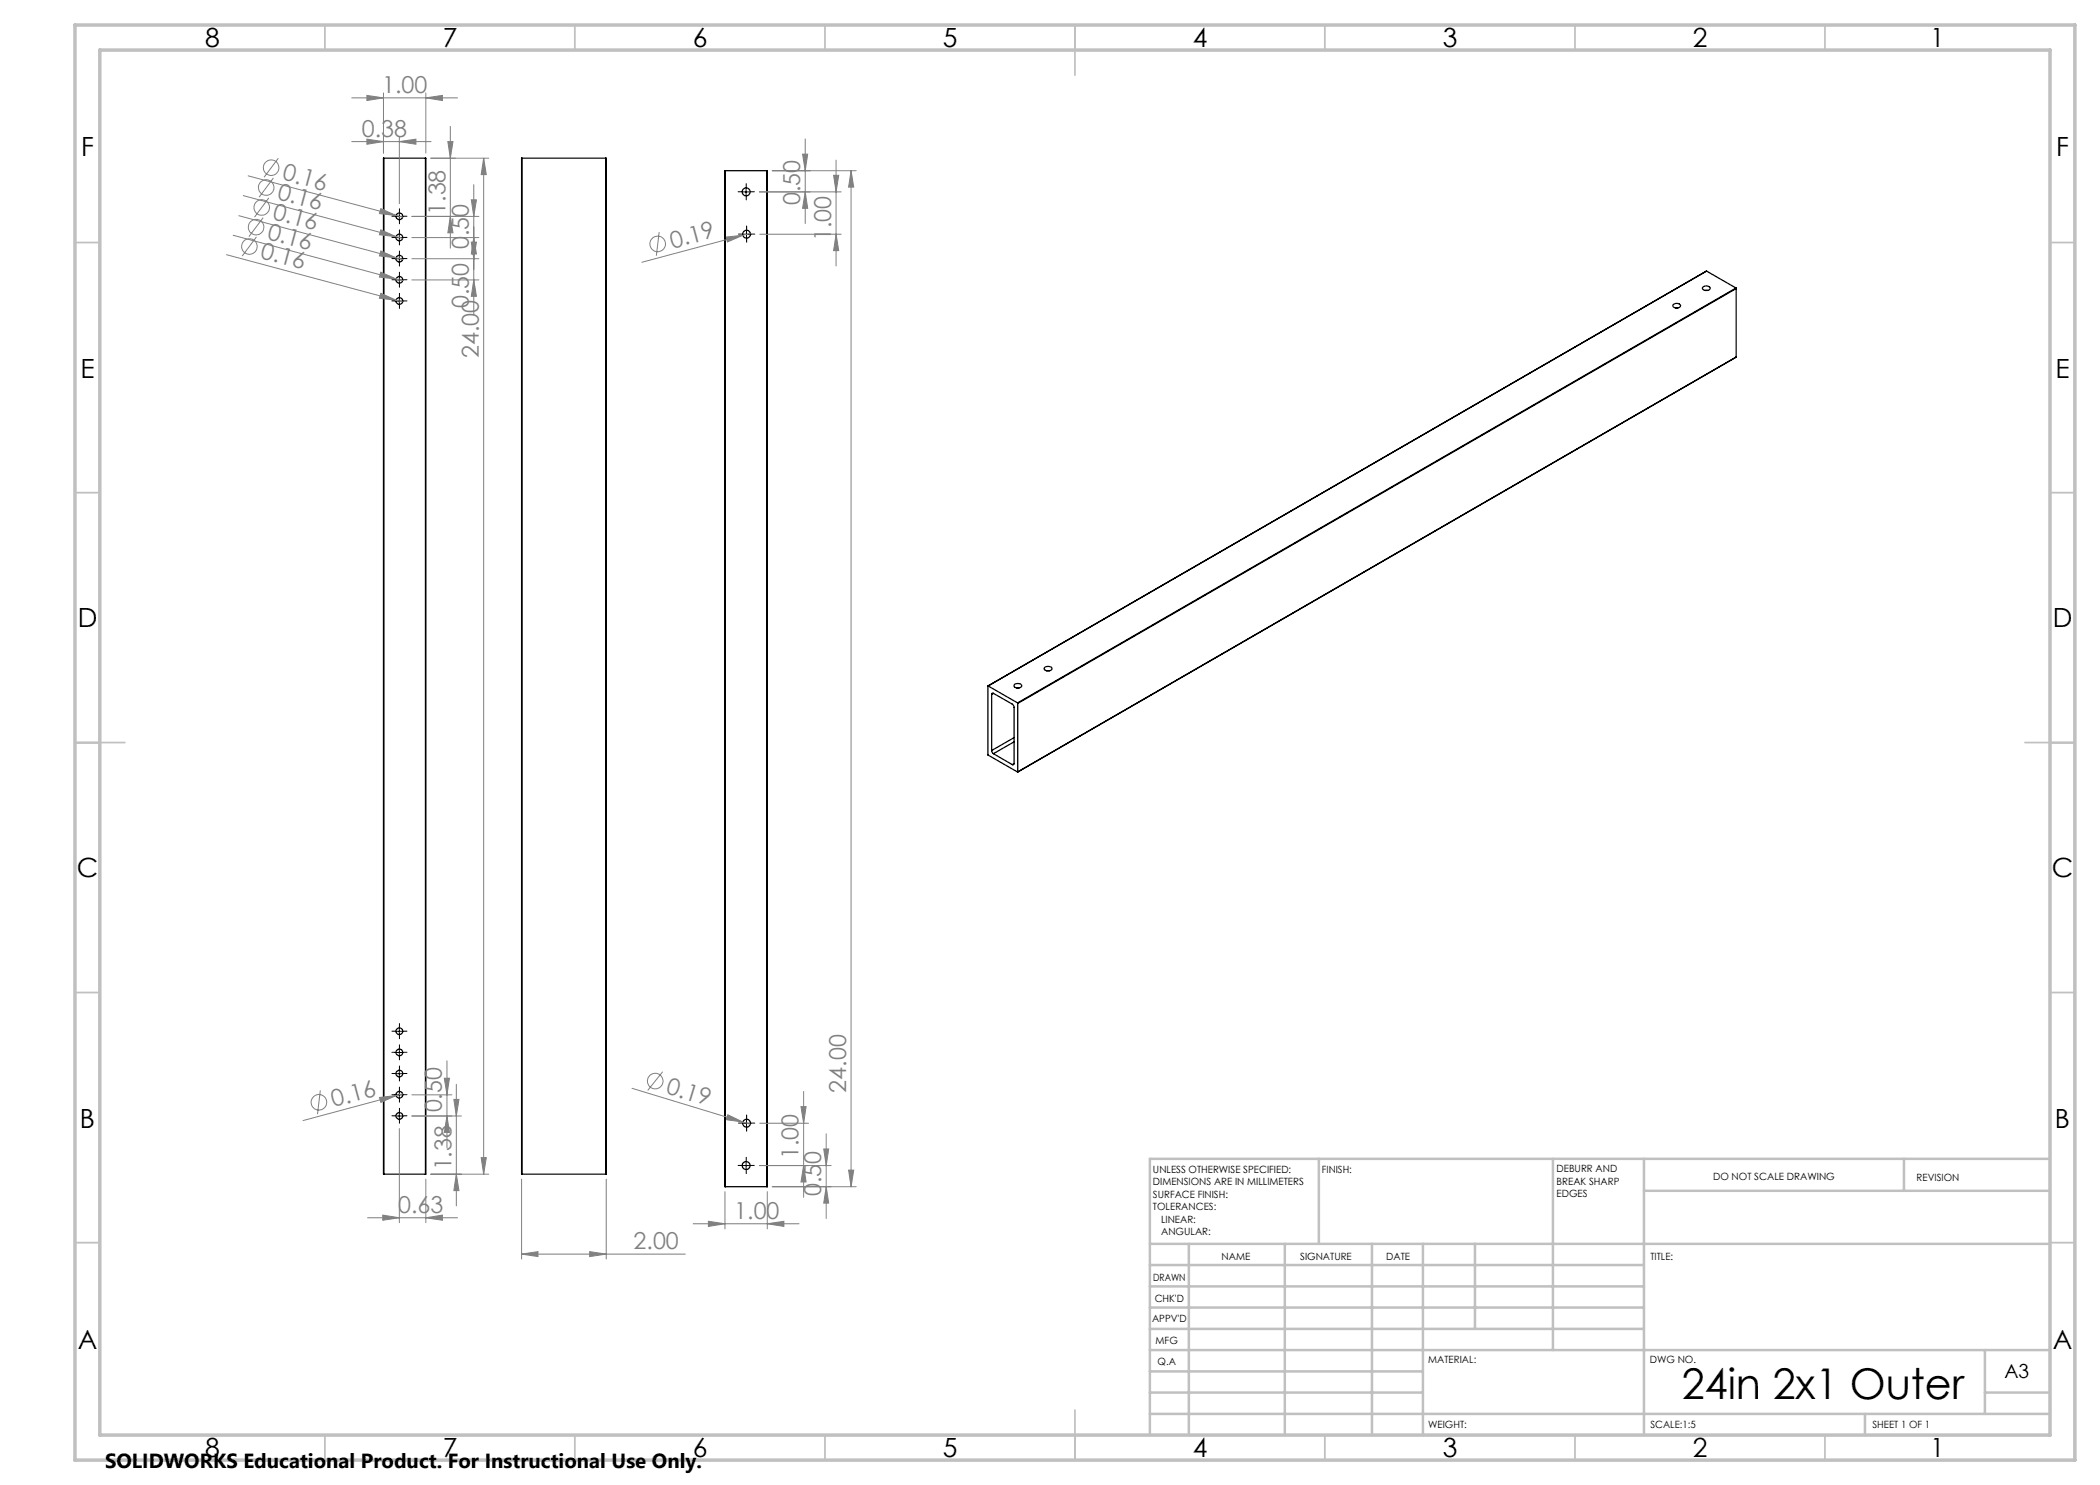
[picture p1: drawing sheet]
<svg xmlns="http://www.w3.org/2000/svg" width="420mm" height="297mm" viewBox="0 0 420 297" stroke-linecap="round" stroke-linejoin="round" font-family="sans-serif">
<g fill="none" stroke="#000" stroke-width=".25">
<path d="M76.8 31.6v203.2M76.8 31.6h8.3M85.1 31.6v203.2M104.4 31.6v203.2M104.4 31.6h16.7M121.1 31.6h.1v203.2h-.1M121.1 31.6v203.2M145.1 34.1v203.2M145.1 34.1h8.3M153.4 34.1v203.2M340.5 57.5l.8-.3a.58 .58 0 0 1 .7 .6l-.7 .3a.67 .67 0 0 1-.8-.5zM341 58.1h.5"/>
<path d="M341.3 54.2h.1M341.3 54.2l-143.7 83M341.3 54.2l5.9 3.4M347.2 57.6v.1M347.2 57.6l-143.7 83M347.2 57.7l-143.6 83M347.2 57.7v13.7M334.6 61l.8-.3a.58 .58 0 0 1 .7 .6l-.7 .3a.67 .67 0 0 1-.9-.5zM335.1 61.6h.5M347.2 71.4l-143.6 83M197.6 137.2v13.8l6 3.4M197.6 137.2l5.9 3.4"/>
<path d="M198.3 138.9v11.2M198.7 138.7l3.8 2.2 .3 .5v11.3M198.7 138.7a.21 .21 0 0 0-.3-.1 .21 .21 0 0 0-.1 .3M198.7 138.7l-.4 .2M203 136.8l.6-.1a.67 .67 0 0 1 .8 .5 .92 .92 0 0 1-1.6 0zM203.3 137.6h.5M208.9 133.6l.2-.2 .5-.1a.56 .56 0 0 1 .8 .6l-.8 .3a.59 .59 0 0 1-.7-.6zM209.3 134.2h.6M198.3 150.1l.4 .6M198.7 150.7l3.8 2.2M202.8 152.7l-.1 .2h-.2M202.8 147.5l-4.5 2.6"/>
<path d="M202.8 152.7l-.3 .2M202.8 148.4l-4.1 2.3M203.5 140.6l.1 .1M203.6 140.7v13.7M76.8 234.8h8.3M104.4 234.8h16.7M145.1 237.3h8.3"/>
<circle cx="149.2" cy="38.4" r=".8"/>
<circle cx="79.9" cy="51.7" r=".68"/>
<circle cx="79.9" cy="47.5" r=".68"/>
<circle cx="79.9" cy="43.3" r=".68"/>
<circle cx="79.9" cy="56" r=".68"/>
<circle cx="149.3" cy="46.8" r=".79"/>
<circle cx="79.9" cy="60.2" r=".68"/>
<circle cx="79.9" cy="219" r=".68"/>
<circle cx="79.9" cy="214.7" r=".68"/>
<circle cx="79.9" cy="210.5" r=".68"/>
<circle cx="79.9" cy="206.3" r=".68"/>
<circle cx="79.9" cy="223.2" r=".68"/>
<circle cx="149.2" cy="233.1" r=".79"/>
<circle cx="149.3" cy="224.6" r=".78"/>
</g>
<g fill="none" stroke="#808080" stroke-width=".2">
<path d="M70.3 19.6h21.2M73.4 19.1l3.3 .5-3.3 .5zM76.7 18.6v12M85.2 19.6l3.3-.5v1zM85.2 18.6v12M48.6 39.1l30.6 8.2M49.6 35.2l29.6 7.9M53.8 39.6l-2.9 3.8M54.7 35.6l-2.9 3.8M55.7 31.6l-2.9 3.9M70.3 28.3h15.9M73.4 27.8l3.3 .5-3.3 .6z"/>
<path d="M79.9 28.3l3.3-.5v1.1zM79.9 27.3v13.4M86.1 31.6h11.7M89.6 28.3h1l-.5 3.3zM90.1 25.3v24.3M94.3 40h1l-.5 3.3zM94.8 36.9v26M96.7 31.6v203.2M96.7 31.6l.6 3.3h-1.1zM154.4 34.1h16.8M160.5 30.8h1l-.5 3.3zM161 27.8v16.9"/>
<path d="M161 38.4l.5 3.3h-1zM166.7 35.1h1l-.5 3.3zM167.2 32v21.2M168.2 38.4h-16.3M170.2 34.1v203.2M170.2 34.1l.5 3.3h-1zM45.3 50.9l33.9 9.1M46.6 47.1l32.6 8.7M47.8 43.1l31.4 8.5M51.3 47.4l-2.9 3.8M52.6 43.5l-2.8 3.8M76.2 54.4l3 1.4-3.3-.4z"/>
<path d="M76.2 46l3 1.3-3.3-.3zM76.2 50.2l3 1.4-3.3-.4zM76.2 58.7l3 1.3-3.3-.3zM76.2 41.7l3 1.4-3.3-.4zM79.2 55.8l1.3 .3M79.2 47.3l1.3 .4M79.2 51.6l1.3 .3M79.2 43.1l1.3 .3M82.4 47.5h13.4M82.4 51.7h13.4M82.4 56h13.4M90.1 43.3l.5 3.3h-1z"/>
<path d="M94.3 48.4h1l-.5 3.3zM94.8 47.5l.5 3.3h-1zM94.8 56l.5 3.3h-1zM95.8 43.3h-13.4M131.8 46.4l-.5 4.7M145.2 47.4l3.4-.3-3.1 1.3zM148.6 47.1l-20.2 5.4M150.1 46.6l-1.5 .5M151.9 46.8h16.3M167.2 46.8l.5 3.3h-1zM79.2 60l1.3 .4M64.1 218.1l-.6 4.7"/>
<path d="M75.9 219.5l3.3-.4-3 1.4zM79.2 219.1l-18.6 5M80.5 218.8l-1.3 .3M82.4 219h8M88.9 215.6h1l-.5 3.4zM89.4 212.2v17.3M90.8 219.9h1l-.5 3.3zM91.3 216.8v24.4M126.4 217.7l22.2 6.7M132.5 214.3l-3 3.8M160.7 218.3v21.2M79.9 225.7v18.8"/>
<path d="M85.2 235.8v8.7M86.1 234.8h11.7M89.4 223.2l.5 3.3h-1zM91.3 234.8l.5 3.3h-1zM92.3 223.2h-9.9M96.2 231.5h1.1l-.6 3.3zM104.3 235.8v16M121.2 235.8v16M145 238.3v7.5M145.6 223l3 1.4-3.4-.5zM148.6 224.4l1.5 .5M151.9 233.1h14.3"/>
<path d="M151.9 224.6h9.8M153.5 238.3v7.5M154.4 237.3h16.8M160.2 221.3h1l-.5 3.3zM160.7 233.1l.5 3.3h-1zM164.7 229.8h1l-.5 3.3zM165.2 237.3l.5 3.3h-1zM165.2 226.8v16.9M169.7 234h1l-.5 3.3zM73.5 243.6h18M76.6 243l3.3 .6-3.3 .4zM85.2 243.6l3.3-.6v1z"/>
<path d="M104.3 250.8l3.3-.5v1zM104.3 250.8h32.8M117.9 250.3l3.3 .5-3.3 .5zM138.6 244.8h21.2M141.7 244.3l3.3 .5-3.3 .5zM153.5 244.8l3.3-.5v1z"/>
<circle cx="53.2" cy="37.5" r="1.56"/>
<circle cx="54.2" cy="33.5" r="1.56"/>
<circle cx="49.9" cy="49.3" r="1.55"/>
<circle cx="51.2" cy="45.4" r="1.56"/>
<circle cx="52.3" cy="41.5" r="1.56"/>
<circle cx="131.5" cy="48.8" r="1.55"/>
<circle cx="131" cy="216.2" r="1.56"/>
<circle cx="63.8" cy="220.5" r="1.56"/>
</g>
<g fill="none" stroke="#000" stroke-width=".2" stroke-dasharray="15.2 1.3 1.3 1.3">
<path d="M148.4 38.4h-.8M149.2 37.5v-.8M149.2 39.2v.8M150.1 38.4h.8M79.1 43.2h-.7M79.1 47.5h-.7M79.1 51.7h-.7M79.1 55.9h-.7M79.9 42.4v-.7M79.9 44.1v.7M79.9 46.6v-.6M79.9 48.3v.7"/>
<path d="M79.9 50.9v-.7M79.9 52.5v.7M79.9 55.1v-.7M79.9 56.8v.7M79.9 59.3v-.6M80.7 43.2h.7M80.7 47.5h.7M80.7 51.7h.7M80.7 55.9h.7M148.5 46.8h-.8M149.3 46v-.8M149.3 47.7v.7"/>
<path d="M150.2 46.8h.8M79.1 60.2h-.7M79.9 61v.7M80.7 60.2h.7M79.1 206.2h-.7M79.1 210.5h-.7M79.1 214.7h-.7M79.1 218.9h-.7M79.9 205.4v-.7M79.9 207.1v.6M79.9 209.6v-.6M79.9 211.3v.7"/>
<path d="M79.9 213.9v-.7M79.9 215.5v.7M79.9 218.1v-.7M79.9 219.8v.6M80.7 206.2h.7M80.7 210.5h.7M80.7 214.7h.7M80.7 218.9h.7M79.1 223.2h-.7M79.9 222.3v-.6M79.9 224v.7M80.7 223.2h.7"/>
<path d="M148.4 233.1h-.8M148.5 224.6h-.8M149.2 232.3v-.8M149.2 233.9v.8M149.3 223.8v-.8M149.3 225.5v.7M150.1 233.1h.8M150.2 224.6h.8"/>
</g>
<g fill="none" stroke="#000" stroke-width=".2">
<path d="M148.4 38.4h1.7M149.2 37.5v1.7M79 43.3h1.7M79 47.5h1.7M79 51.7h1.7M79 56h1.7M79.9 42.4v1.7M79.9 46.7v1.6M79.9 50.9v1.7M79.9 55.1v1.7M79.9 59.4v1.6M148.5 46.8h1.6"/>
<path d="M149.3 46v1.7M79 60.2h1.7M79 206.3h1.7M79 210.5h1.7M79 214.7h1.7M79 219h1.7M79.9 205.4v1.7M79.9 209.7v1.6M79.9 213.9v1.6M79.9 218.1v1.7M79 223.2h1.7M79.9 222.4v1.6"/>
<path d="M148.4 233.1h1.7M148.5 224.6h1.6M149.2 232.3v1.6M149.3 223.8v1.7"/>
</g>
<g fill="none" stroke="#c0c0c0" stroke-width=".35">
<path d="M65 5v5M115 5v5M165 5v5M215 5v10M265 5v5M315 5v5M365 5v5M15 48.5h5M410 48.5h5M15 98.5h5M410 98.5h5M15 148.5h10"/>
<path d="M405 148.5h10M15 198.5h5M410 198.5h5M15 248.5h5M410 248.5h5M65 287v5M115 287v5M165 287v5M215 282v10M265 287v5M315 287v5M365 287v5"/>
</g>
<g fill="none" stroke="#c0c0c0" stroke-width=".5">
<path d="M263.8 231.8v17M310.6 231.8v38.2M328.8 231.8v55.2M328.8 238.2h81.2M380.8 231.8v6.4M410 231.8h-180v55.2M230 248.8h180M230 257.3h98.8M230 253h98.8M237.8 248.8v38.2M257 248.8v38.2M274.4 248.8v38.2"/>
<path d="M284.6 248.8v38.2M295 248.8v17M230 265.8h98.8M230 261.5h98.8M230 278.5h54.6M230 274.3h54.6M230 270h180M397 278.5h13M397 270v12.8M230 282.8h180M373 282.8v4.2"/>
</g>
<path d="M15 5h400v287h-400zM20 10h390v277h-390z" fill="none" stroke="#c0c0c0" stroke-width=".7"/>
<g fill="#808080">
<path d="M145.6 223l3 1.4-3.4-.5z"/>
<path d="M76.2 54.4l3 1.4-3.3-.4z"/>
<path d="M76.2 46l3 1.3-3.3-.3z"/>
<path d="M76.2 50.2l3 1.4-3.3-.4z"/>
<path d="M76.2 58.7l3 1.3-3.3-.3z"/>
<path d="M76.2 41.7l3 1.4-3.3-.4z"/>
<path d="M145.2 47.4l3.4-.3-3.1 1.3z"/>
<path d="M75.9 219.5l3.3-.4-3 1.4z"/>
<path d="M117.9 250.3l3.3 .5-3.3 .5zM104.3 250.8l3.3-.5v1z"/>
<path d="M153.5 244.8l3.3-.5v1zM141.7 244.3l3.3 .5-3.3 .5zM79.9 28.3l3.3-.5v1.1zM73.4 27.8l3.3 .5-3.3 .6z"/>
<path d="M73.4 19.1l3.3 .5-3.3 .5zM85.2 19.6l3.3-.5v1z"/>
<path d="M169.7 234h1l-.5 3.3zM170.2 34.1l.5 3.3h-1zM161 38.4l.5 3.3h-1zM160.5 30.8h1l-.5 3.3zM90.1 43.3l.5 3.3h-1zM89.6 28.3h1l-.5 3.3zM89.4 223.2l.5 3.3h-1zM88.9 215.6h1l-.5 3.4z"/>
<path d="M164.7 229.8h1l-.5 3.3zM165.2 237.3l.5 3.3h-1zM160.2 221.3h1l-.5 3.3zM160.7 233.1l.5 3.3h-1zM166.7 35.1h1l-.5 3.3zM167.2 46.8l.5 3.3h-1zM96.7 31.6l.6 3.3h-1.1zM96.2 231.5h1.1l-.6 3.3zM94.3 40h1l-.5 3.3zM94.8 47.5l.5 3.3h-1zM94.3 48.4h1l-.5 3.3zM94.8 56l.5 3.3h-1zM90.8 219.9h1l-.5 3.3zM91.3 234.8l.5 3.3h-1z"/>
<path d="M76.6 243l3.3 .6-3.3 .4zM85.2 243.6l3.3-.6v1z"/>
</g>
<text font-size="8.5" x="336.4" y="279.7">24in 2x1 Outer</text>
<g font-size="5.3">
<text x="41" y="9.5">8</text>
<text x="88.5" y="9.5">7</text>
<text x="138.5" y="9.5">6</text>
<text x="188.5" y="9.5">5</text>
<text x="238.5" y="9.5">4</text>
<text x="288.5" y="9.5">3</text>
<text x="338.5" y="9.5">2</text>
<text x="386" y="9.5">1</text>
<text x="16.2" y="31.2">F</text>
<text x="411.2" y="31.2">F</text>
<text x="16.1" y="75.5">E</text>
<text x="411.1" y="75.5">E</text>
<text x="15.5" y="125.5">D</text>
<text x="410.5" y="125.5">D</text>
<text x="15.4" y="175.5">C</text>
<text x="410.4" y="175.5">C</text>
<text x="16" y="225.5">B</text>
<text x="411" y="225.5">B</text>
<text x="15.5" y="269.7">A</text>
<text x="410.5" y="269.7">A</text>
<text x="41" y="291.5">8</text>
<text x="88.5" y="291.5">7</text>
<text x="138.5" y="291.5">6</text>
<text x="188.5" y="291.5">5</text>
<text x="238.5" y="291.5">4</text>
<text x="288.5" y="291.5">3</text>
<text x="338.5" y="291.5">2</text>
<text x="386" y="291.5">1</text>
</g>
<g font-size="4.7" fill="#808080">
<text x="76.4" y="18.6">1.00</text>
<text x="72.4" y="27.3">0.38</text>
<text x="56.3" y="35.8" transform="rotate(15 56.3 35.8)">0.16</text>
<text x="55.3" y="39.8" transform="rotate(15 55.3 39.8)">0.16</text>
<text x="160" y="41" transform="rotate(-90 160 41)">0.50</text>
<text x="53.3" y="47.7" transform="rotate(15 53.3 47.7)">0.16</text>
<text x="54.4" y="43.8" transform="rotate(15 54.4 43.8)">0.16</text>
<text x="89.1" y="43" transform="rotate(-90 89.1 43)">1.38</text>
<text x="51.9" y="51.6" transform="rotate(15 51.9 51.6)">0.16</text>
<text x="93.8" y="49.8" transform="rotate(-90 93.8 49.8)">0.50</text>
<text x="134.5" y="49.8" transform="rotate(-15 134.5 49.8)">0.19</text>
<text x="166.2" y="48.2" transform="rotate(-90 166.2 48.2)">1.00</text>
<text x="93.8" y="61.6" transform="rotate(-90 93.8 61.6)">0.50</text>
<text x="95.8" y="71.7" transform="rotate(-90 95.8 71.7)">24.00</text>
<text x="66.7" y="221.4" transform="rotate(-15 66.7 221.4)">0.16</text>
<text x="133" y="218.6" transform="rotate(17 133 218.6)">0.19</text>
<text x="169.2" y="218.5" transform="rotate(-90 169.2 218.5)">24.00</text>
<text x="88.4" y="222.5" transform="rotate(-90 88.4 222.5)">0.50</text>
<text x="159.7" y="231.9" transform="rotate(-90 159.7 231.9)">1.00</text>
<text x="90.3" y="234.1" transform="rotate(-90 90.3 234.1)">1.38</text>
<text x="164.2" y="239.2" transform="rotate(-90 164.2 239.2)">0.50</text>
<text x="79.6" y="242.5">0.63</text>
<text x="146.9" y="243.7">1.00</text>
<text x="126.7" y="249.8">2.00</text>
</g>
<text font-size="4.1" x="21" y="293.7">SOLIDWORKS Educational Product. For Instructional Use Only.</text>
<text font-size="3.9" x="400.9" y="275.5">A3</text>
<g font-size="2">
<text x="230.6" y="234.6">UNLESS OTHERWISE SPECIFIED:</text>
<text x="230.6" y="237.1">DIMENSIONS ARE IN MILLIMETERS</text>
<text x="230.6" y="239.6">SURFACE FINISH:</text>
<text x="264.4" y="234.6">FINISH:</text>
<text x="311.3" y="234.5">DEBURR AND</text>
<text x="311.3" y="237">BREAK SHARP</text>
<text x="311.3" y="239.5">EDGES</text>
<text x="342.6" y="236">DO NOT SCALE DRAWING</text>
<text x="383.3" y="236.2">REVISION</text>
<text x="230.6" y="242.1">TOLERANCES:</text>
<text x="232.2" y="244.6">LINEAR:</text>
<text x="232.2" y="247.1">ANGULAR:</text>
<text x="244.3" y="252">NAME</text>
<text x="260" y="251.9">SIGNATURE</text>
<text x="277.2" y="251.9">DATE</text>
<text x="330.1" y="251.9">TITLE:</text>
<text x="230.6" y="256.1">DRAWN</text>
<text x="230.9" y="260.3">CHK'D</text>
<text x="230.4" y="264.4">APPV'D</text>
<text x="231.1" y="268.8">MFG</text>
<text x="231.5" y="273">Q.A</text>
<text x="285.6" y="272.5">MATERIAL:</text>
<text x="330" y="272.5">DWG NO.</text>
<text x="285.6" y="285.5">WEIGHT:</text>
<text x="330.1" y="285.6">SCALE:1:5</text>
<text x="374.5" y="285.6">SHEET 1 OF 1</text>
</g>
</svg>
